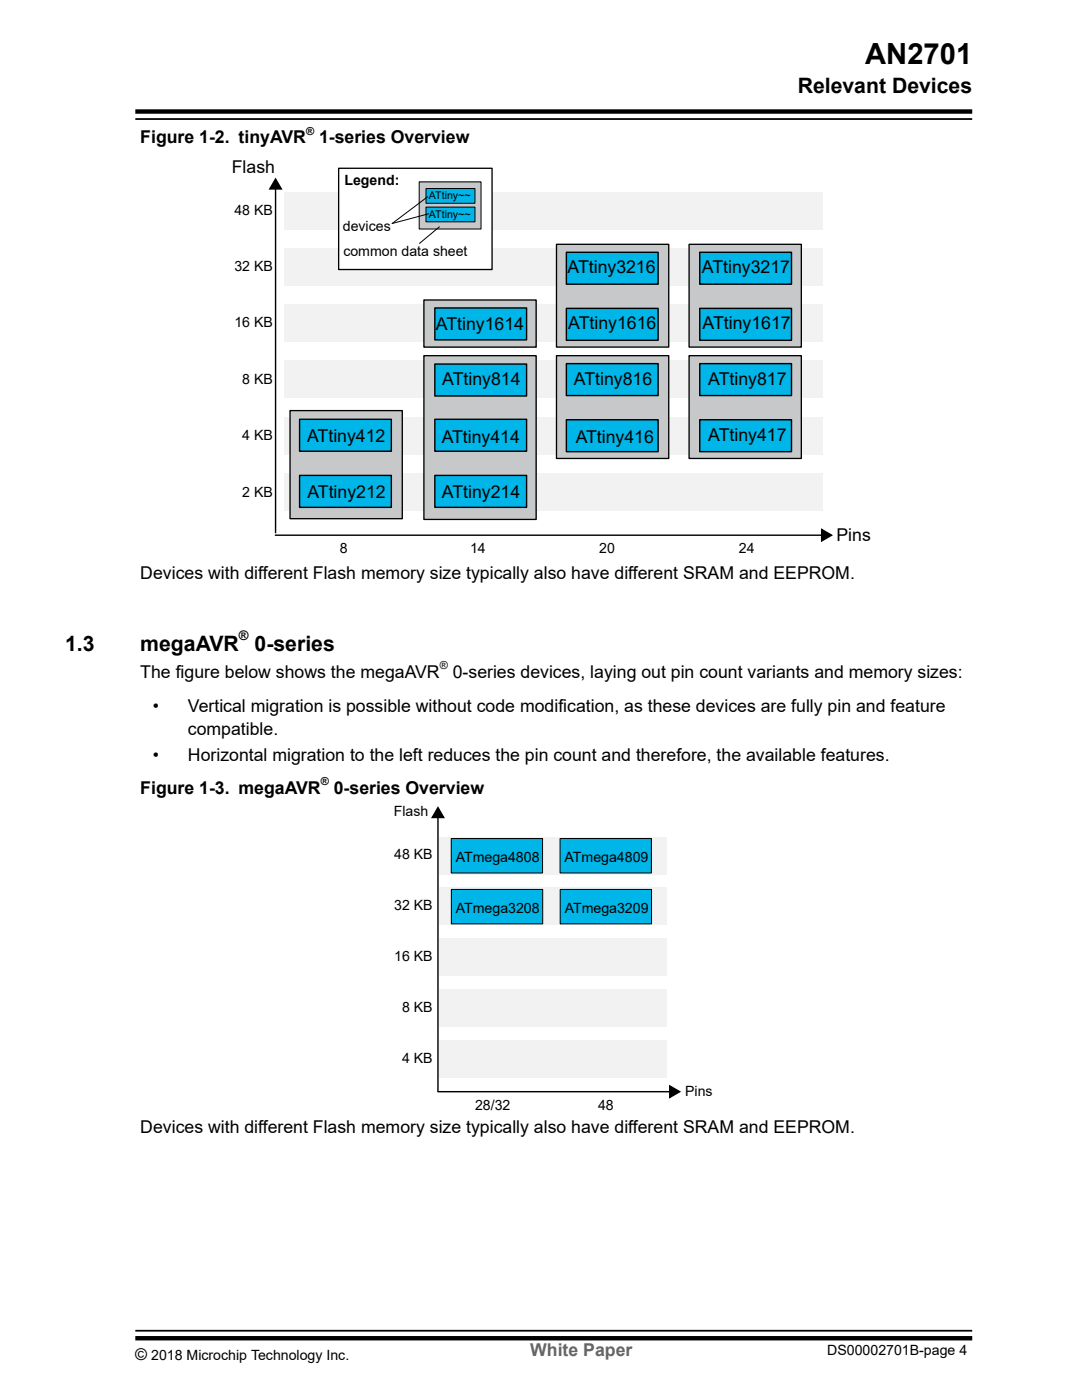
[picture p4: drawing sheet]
<svg xmlns="http://www.w3.org/2000/svg" width="216mm" height="279mm" viewBox="0 0 216 279" stroke-linecap="round" stroke-linejoin="round" font-family="sans-serif">
<g fill="#f2f2f2">
<path d="M56.7 60.8h107.4v7.4h-107.4z"/>
<path d="M56.7 49.6h107.4v7.4h-107.4z"/>
<path d="M56.7 83.2h107.4v7.4h-107.4z"/>
<path d="M56.7 72h107.4v7.4h-107.4z"/>
<path d="M56.7 94.4h107.4v7.4h-107.4z"/>
<path d="M56.7 38.4h107.4v7.3h-107.4z"/>
</g>
<path d="M84.6 59.9h22.4v9.4h-22.4z" fill="#c7c8ca"/>
<path d="M84.6 59.9h22.4v9.4h-22.4z" fill="none" stroke="#000" stroke-width=".26"/>
<path d="M137.5 48.8h22.4v20.5h-22.4z" fill="#c7c8ca"/>
<path d="M137.5 48.8h22.4v20.5h-22.4z" fill="none" stroke="#000" stroke-width=".26"/>
<path d="M139.6 50.3h18.3v6.4h-18.3z" fill="#00b5e7"/>
<path d="M139.6 50.3h18.3v6.4h-18.3z" fill="none" stroke="#000" stroke-width=".28"/>
<path d="M57.9 81.9h22.4v21.6h-22.4z" fill="#c7c8ca"/>
<path d="M57.9 81.9h22.4v21.6h-22.4z" fill="none" stroke="#000" stroke-width=".26"/>
<path d="M111 48.8h22.4v20.5h-22.4z" fill="#c7c8ca"/>
<path d="M111 48.8h22.4v20.5h-22.4z" fill="none" stroke="#000" stroke-width=".26"/>
<path d="M137.5 71h22.4v20.5h-22.4z" fill="#c7c8ca"/>
<path d="M137.5 71h22.4v20.5h-22.4z" fill="none" stroke="#000" stroke-width=".26"/>
<path d="M139.6 61.5h18.3v6.4h-18.3z" fill="#00b5e7"/>
<path d="M139.6 61.5h18.3v6.4h-18.3z" fill="none" stroke="#000" stroke-width=".28"/>
<path d="M113 50.3h18.3v6.4h-18.3z" fill="#00b5e7"/>
<path d="M113 50.3h18.3v6.4h-18.3z" fill="none" stroke="#000" stroke-width=".28"/>
<path d="M113 61.5h18.3v6.4h-18.3z" fill="#00b5e7"/>
<path d="M113 61.5h18.3v6.4h-18.3z" fill="none" stroke="#000" stroke-width=".28"/>
<path d="M86.8 61.5h18.3v6.3h-18.3z" fill="#00b5e7"/>
<path d="M86.8 61.5h18.3v6.3h-18.3z" fill="none" stroke="#000" stroke-width=".28"/>
<path d="M84.6 71h22.4v32.7h-22.4z" fill="#c7c8ca"/>
<path d="M84.6 71h22.4v32.7h-22.4z" fill="none" stroke="#000" stroke-width=".26"/>
<path d="M139.6 72.6h18.3v6.3h-18.3z" fill="#00b5e7"/>
<path d="M55 37v69.3M139.6 72.6h18.3v6.3h-18.3zM55 106.8h109.6" fill="none" stroke="#000" stroke-width=".28"/>
<g fill="#000" stroke="#000" stroke-width=".3">
<path d="M55 35.7l1.1 2h-2.2z" fill-rule="evenodd"/>
<path d="M164 105.7l1.9 1.1-1.9 1.1z" fill-rule="evenodd"/>
</g>
<path d="M111 71h22.4v20.5h-22.4z" fill="#c7c8ca"/>
<path d="M111 71h22.4v20.5h-22.4z" fill="none" stroke="#000" stroke-width=".26"/>
<path d="M113 72.6h18.3v6.3h-18.3z" fill="#00b5e7"/>
<path d="M113 72.6h18.3v6.3h-18.3z" fill="none" stroke="#000" stroke-width=".28"/>
<path d="M139.6 83.8h18.3v6.3h-18.3z" fill="#00b5e7"/>
<path d="M139.6 83.8h18.3v6.3h-18.3z" fill="none" stroke="#000" stroke-width=".28"/>
<path d="M86.8 72.7h18.3v6.3h-18.3z" fill="#00b5e7"/>
<path d="M86.8 72.7h18.3v6.3h-18.3z" fill="none" stroke="#000" stroke-width=".28"/>
<path d="M113 83.8h18.3v6.3h-18.3z" fill="#00b5e7"/>
<path d="M113 83.8h18.3v6.3h-18.3z" fill="none" stroke="#000" stroke-width=".28"/>
<path d="M86.8 83.7h18.3v6.4h-18.3z" fill="#00b5e7"/>
<path d="M86.8 83.7h18.3v6.4h-18.3z" fill="none" stroke="#000" stroke-width=".28"/>
<path d="M59.8 83.7h18.3v6.4h-18.3z" fill="#00b5e7"/>
<path d="M59.8 83.7h18.3v6.4h-18.3z" fill="none" stroke="#000" stroke-width=".28"/>
<path d="M86.8 94.9h18.3v6.4h-18.3z" fill="#00b5e7"/>
<path d="M86.8 94.9h18.3v6.4h-18.3z" fill="none" stroke="#000" stroke-width=".28"/>
<path d="M59.8 94.9h18.3v6.4h-18.3z" fill="#00b5e7"/>
<path d="M59.8 94.9h18.3v6.4h-18.3z" fill="none" stroke="#000" stroke-width=".28"/>
<path d="M67.6 33.6h30.6v20.2h-30.6z" fill="#fff"/>
<path d="M67.6 33.6h30.6v20.2h-30.6z" fill="none" stroke="#000" stroke-width=".26"/>
<path d="M83.6 36.3h12.4v9.4h-12.4z" fill="#c7c8ca"/>
<path d="M83.6 36.3h12.4v9.4h-12.4z" fill="none" stroke="#000" stroke-width=".2"/>
<path d="M85 41.3h9.8v3h-9.8z" fill="#00b5e7"/>
<path d="M85 41.3h9.8v3h-9.8z" fill="none" stroke="#000" stroke-width=".2"/>
<path d="M85 37.6h9.8v3h-9.8z" fill="#00b5e7"/>
<path d="M85 37.6h9.8v3h-9.8zM85.3 39.3l-7 5.3 7.2-1.9M87.7 45.3l-4 3.3" fill="none" stroke="#000" stroke-width=".2"/>
<g fill="#f2f2f2">
<path d="M87.6 197.5h45.4v7.4h-45.4z"/>
<path d="M87.6 187.4h45.4v7.3h-45.4z"/>
<path d="M87.6 177.2h45.4v7.4h-45.4z"/>
<path d="M87.6 167h45.4v7.4h-45.4z"/>
<path d="M87.6 207.7h45.4v7.4h-45.4z"/>
</g>
<path d="M87.4 162.5v55.4M87.3 217.9h47" fill="none" stroke="#000" stroke-width=".28"/>
<g fill="#000" stroke="#000" stroke-width=".3">
<path d="M87.4 161.2l1.1 1.9h-2.2z" fill-rule="evenodd"/>
<path d="M133.7 216.7l1.9 1.2-1.9 1.1z" fill-rule="evenodd"/>
</g>
<path d="M90.1 177.5h18.2v6.9h-18.2z" fill="#00b5e7"/>
<path d="M90.1 177.5h18.2v6.9h-18.2z" fill="none" stroke="#000" stroke-width=".2"/>
<path d="M90 167.3h18.3v6.9h-18.3z" fill="#00b5e7"/>
<path d="M90 167.3h18.3v6.9h-18.3z" fill="none" stroke="#000" stroke-width=".2"/>
<path d="M111.8 177.5h18.2v6.9h-18.2z" fill="#00b5e7"/>
<path d="M111.8 177.5h18.2v6.9h-18.2z" fill="none" stroke="#000" stroke-width=".2"/>
<path d="M111.8 167.3h18.2v6.9h-18.2z" fill="#00b5e7"/>
<path d="M111.8 167.3h18.2v6.9h-18.2z" fill="none" stroke="#000" stroke-width=".2"/>
<path d="M27 22.3h167M27 267.1h167" fill="none" stroke="#000" stroke-width=".88"/>
<path d="M27 23.8h167M27 265.6h167" fill="none" stroke="#000" stroke-width=".35"/>
<text font-size="5.8" x="172.6" y="12.7">AN2701</text>
<g font-size="4.2">
<text x="159.2" y="18.6">Relevant Devices</text>
<text x="13" y="129.9">1.3</text>
<text x="28" y="129.9">megaAVR</text>
<text x="50.8" y="129.9">0-series</text>
</g>
<g font-size="3.5">
<text x="28" y="28.6">Figure 1-2. tinyAVR</text>
<text x="63.7" y="28.6">1-series Overview</text>
<text x="46.3" y="34.5">Flash</text>
<text x="113.2" y="54.4">ATtiny3216</text>
<text x="140.1" y="54.4">ATtiny3217</text>
<text x="87" y="65.9">ATtiny1614</text>
<text x="113.4" y="65.6">ATtiny1616</text>
<text x="140.2" y="65.6">ATtiny1617</text>
<text x="88.2" y="76.8">ATtiny814</text>
<text x="114.5" y="76.8">ATtiny816</text>
<text x="141.3" y="76.8">ATtiny817</text>
<text x="61.3" y="88.2">ATtiny412</text>
<text x="88.1" y="88.4">ATtiny414</text>
<text x="114.9" y="88.3">ATtiny416</text>
<text x="141.3" y="88.1">ATtiny417</text>
<text x="61.3" y="99.3">ATtiny212</text>
<text x="88.2" y="99.5">ATtiny214</text>
<text x="166.9" y="108.1">Pins</text>
<text x="28" y="115.6">Devices with different Flash memory size typically also have different SRAM and EEPROM.</text>
<text x="28" y="135.3">The figure below shows the megaAVR</text>
<text x="90.3" y="135.3">0-series devices, laying out pin count variants and memory sizes:</text>
<text x="30.5" y="142">•</text>
<text x="37.5" y="142">Vertical migration is possible without code modification, as these devices are fully pin and feature</text>
<text x="37.5" y="146.6">compatible.</text>
<text x="30.5" y="151.9">•</text>
<text x="37.5" y="151.9">Horizontal migration to the left reduces the pin count and therefore, the available features.</text>
<text x="28" y="158.4">Figure 1-3. megaAVR</text>
<text x="66.6" y="158.4">0-series Overview</text>
<text x="28" y="226.1">Devices with different Flash memory size typically also have different SRAM and EEPROM.</text>
</g>
<text font-size="3.5" fill="#656565" x="105.8" y="270.7">White Paper</text>
<text font-size="3.2" x="27" y="271.3">©</text>
<g font-size="2.8">
<text x="68.7" y="36.9">Legend:</text>
<text x="46.8" y="42.8">48 KB</text>
<text x="68.4" y="46">devices</text>
<text x="68.5" y="51.1">common data sheet</text>
<text x="46.8" y="54.1">32 KB</text>
<text x="46.8" y="65.3">16 KB</text>
<text x="48.4" y="76.6">8 KB</text>
<text x="48.4" y="87.9">4 KB</text>
<text x="48.4" y="99.1">2 KB</text>
<text x="67.8" y="110.4">8</text>
<text x="93.8" y="110.4">14</text>
<text x="119.6" y="110.4">20</text>
<text x="147.4" y="110.4">24</text>
<text x="78.6" y="162.8">Flash</text>
<text x="78.7" y="171.5">48 KB</text>
<text x="90.9" y="172">ATmega4808</text>
<text x="112.6" y="172">ATmega4809</text>
<text x="78.7" y="181.6">32 KB</text>
<text x="91" y="182.1">ATmega3208</text>
<text x="112.7" y="182.1">ATmega3209</text>
<text x="78.7" y="191.8">16 KB</text>
<text x="80.2" y="202">8 KB</text>
<text x="80.2" y="212.1">4 KB</text>
<text x="94.8" y="221.5">28/32</text>
<text x="119.3" y="221.5">48</text>
<text x="136.7" y="218.7">Pins</text>
<text x="30.2" y="271.3">2018 Microchip Technology Inc.</text>
<text x="165.1" y="270.5">DS00002701B-page 4</text>
</g>
<text font-size="2.6" x="47.7" y="127.8">®</text>
<g font-size="2.2">
<text x="61.1" y="26.9">®</text>
<text x="87.7" y="133.5">®</text>
<text x="64" y="156.7">®</text>
</g>
<g font-size="2.1">
<text x="85.6" y="39.7">ATtiny~~</text>
<text x="85.6" y="43.5">ATtiny~~</text>
</g>
</svg>
